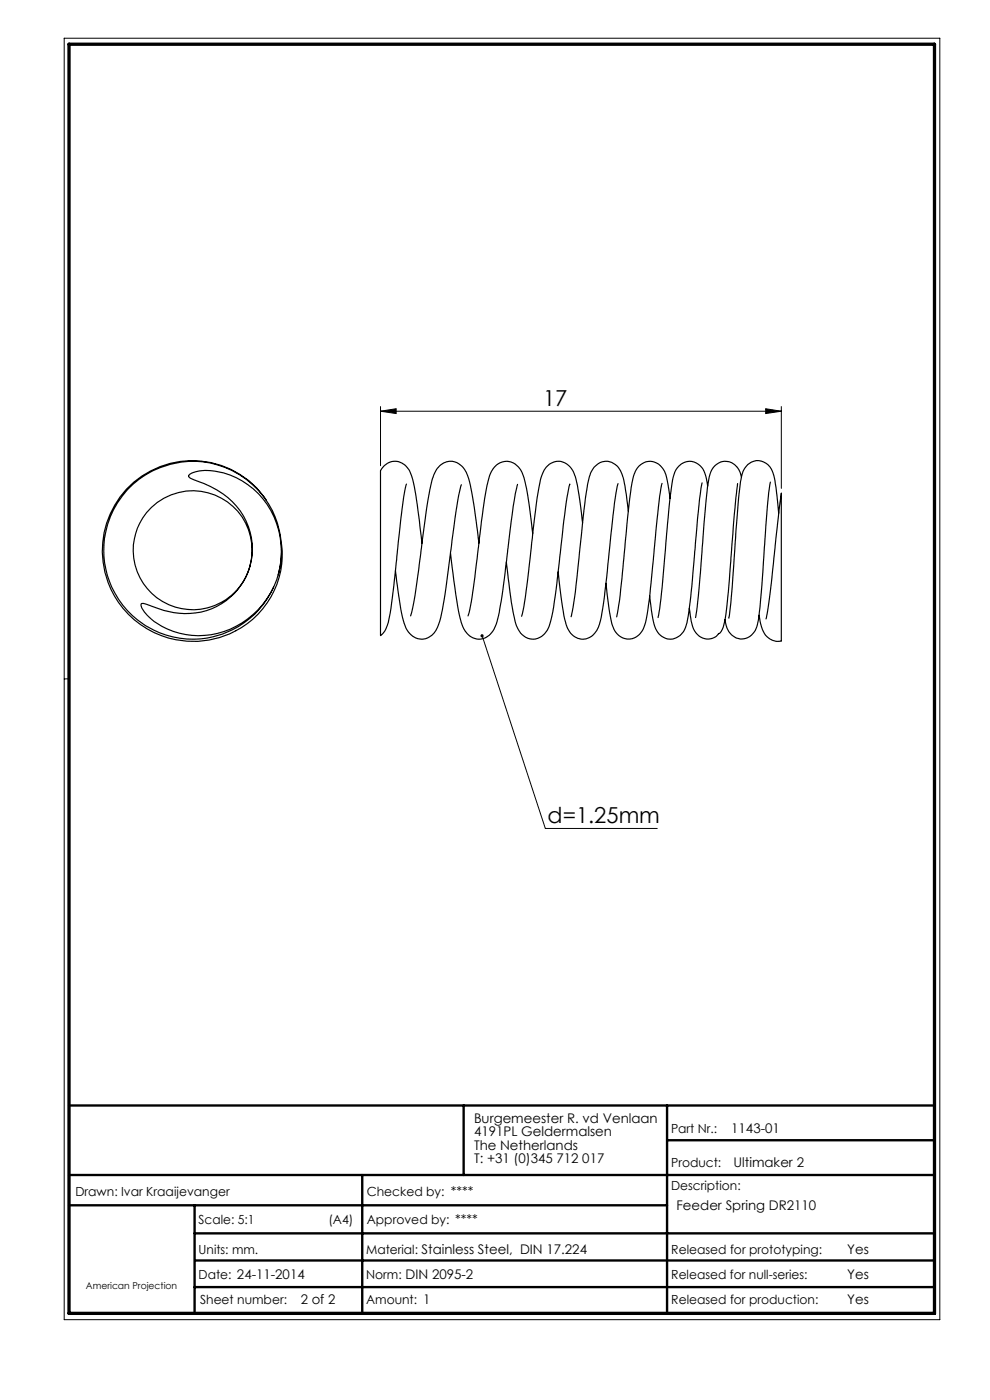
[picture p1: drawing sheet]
<svg xmlns="http://www.w3.org/2000/svg" width="210mm" height="297mm" viewBox="0 0 210 297" stroke-linecap="round" stroke-linejoin="round" font-family="sans-serif">
<path d="M13.6 8.1h185.8v271.9h-185.8zM80.7 87.2l3.3-.5v1zM80.7 86.3v12.5M80.7 87.2h85M162.4 86.7l3.3 .5-3.3 .5zM165.7 86.3v17.3M102.3 134.9l13.4 40.9h23.7M14.6 144h-1" fill="none" stroke="#000" stroke-width=".21"/>
<path d="M14.6 234.5h183.6M98.4 234.5v14.8M141.5 234.5v44.1M14.6 249.3h183.6M14.6 255.7h126.9M41.3 255.7v22.9M76.8 249.3v29.3M141.5 241.9h56.7M41.3 261.7h156.9M41.3 273h156.9M41.4 267.4h156.8" fill="none" stroke="#000" stroke-width=".5"/>
<path d="M14.6 9.4h183.6v269.2h-183.6z" fill="none" stroke="#000" stroke-width=".7"/>
<g fill="#000">
<path d="M102.1 134.6l.2 .3-.1-.4a.35 .35 0 0 1 .4 .5 .35 .35 0 0 1-.6 .2 .35 .35 0 0 1 .1-.6z"/>
<path d="M80.7 87.2l3.3-.5v1zM162.4 86.7l3.3 .5-3.3 .5z"/>
</g>
<g fill="none" stroke="#000" stroke-width=".25">
<path d="M40.1 100.7a6.9 6.9 0 0 1 5.4-.8 17.3 17.3 0 0 1 12.6 24.5 17.2 17.2 0 0 1-25.4 7.4 6 6 0 0 1-2.8-3.6l.6-.2 .6 .2a18.9 18.9 0 0 0 10.4 1.8 13.8 13.8 0 0 0 11.7-10.5 13.8 13.8 0 0 0-5.9-14.7 30 30 0 0 0-6.9-3.3l-.4-.4zM56.5 106.1a19.1 19.1 0 0 0-30.3-1.6 19.1 19.1 0 0 0 6.5 29.7 18.8 18.8 0 0 0 27.1-17.3l-.1-1.6M86.2 102.7a157.4 157.4 0 0 0-2.2 16.8l-.5 4.8a49.1 49.1 0 0 1-1.4 8.4 3.8 3.8 0 0 1-1.4 2.1v-34a2.62 2.62 0 0 1 2.1-2.8 3.5 3.5 0 0 1 4.2 2.2 51.2 51.2 0 0 1 2.1 11.5l.4 3.6M97.9 102.8a149.1 149.1 0 0 0-2.6 16.9l-.7 5.1a29.4 29.4 0 0 1-2.2 9 3.5 3.5 0 0 1-3.3 1.8 3.5 3.5 0 0 1-3-2.4 55.2 55.2 0 0 1-2.2-12.2M101.6 115.2a95.5 95.5 0 0 0-2.4-14.4 3.7 3.7 0 0 0-4.9-2.7 5.2 5.2 0 0 0-2.7 3.8 205.3 205.3 0 0 0-2.4 16.1l-1.2 8.4-.9 4.3M109.8 102.8a175.5 175.5 0 0 0-2.5 17.3l-1 7.4a18.5 18.5 0 0 1-1.8 6.4 3.4 3.4 0 0 1-3.2 1.7 3.4 3.4 0 0 1-2.9-2.3l-.6-1.3-.6-2.5-1.6-12.1M113 113.2l-.7-5.8a25 25 0 0 0-1.9-7.8 3.4 3.4 0 0 0-3.3-1.7 3.4 3.4 0 0 0-2.9 2.2 48.6 48.6 0 0 0-2.2 11.8l-.5 3.8a112.9 112.9 0 0 1-2.2 15M120.9 102.7a195.6 195.6 0 0 0-2.4 17.7l-.4 3.5a34.9 34.9 0 0 1-2 9.7 3.4 3.4 0 0 1-3.3 2 3.4 3.4 0 0 1-3.1-2.4l-.2-.5a88.2 88.2 0 0 1-2.1-13.5M123.6 110.9l-.4-3.5a23.8 23.8 0 0 0-1.7-7.6 3.4 3.4 0 0 0-3.4-1.9 3.4 3.4 0 0 0-3 2.4 40.4 40.4 0 0 0-1.7 9.7l-.7 5.5a128.8 128.8 0 0 1-2.1 15.2M131.1 102.6a189.1 189.1 0 0 0-2.4 19.8l-.7 5.5-.7 4.1a4.2 4.2 0 0 1-3.9 3.6 4.5 4.5 0 0 1-3.6-4.2l-.7-3.9-.7-6.1M133.3 108.4l-.4-3.5a12.1 12.1 0 0 0-1.6-5.6 3.2 3.2 0 0 0-5.6 .3 11.7 11.7 0 0 0-1.3 5l-.8 6.2a200.4 200.4 0 0 1-2.5 20M140.4 102.5a209.7 209.7 0 0 0-1.9 17.3l-.5 5a30.3 30.3 0 0 1-1.6 8.7 3.4 3.4 0 0 1-3.5 2 3.4 3.4 0 0 1-2.9-2.7l-.8-3.7-.6-5.3"/>
<path d="M142.1 105.8a17.5 17.5 0 0 0-1.4-6.3 3.3 3.3 0 0 0-3.5-1.6 3.3 3.3 0 0 0-2.7 2.7 104 104 0 0 0-1.9 15.2l-.2 1.8a109 109 0 0 1-1.6 13.3M148.9 102.4a270 270 0 0 0-2 20.7l-.4 3.6a22.3 22.3 0 0 1-1.4 7.1 3.3 3.3 0 0 1-3.3 1.8 3.3 3.3 0 0 1-2.8-2.5 34.7 34.7 0 0 1-1.2-6.7M150.1 103.1a6.6 6.6 0 0 0-1.7-4.4 3.3 3.3 0 0 0-5.4 1.9 117.2 117.2 0 0 0-1.8 15.5 154.7 154.7 0 0 1-1.6 14.9M156.5 102.6l-1.2 12.9a193.4 193.4 0 0 1-1.6 16.5 2.87 2.87 0 0 1-1.2 2.4l-.1 .1a3 3 0 0 1-5-.6 15.6 15.6 0 0 1-1.2-4.9M157.3 101.2a4 4 0 0 0-1.7-2.8 3.3 3.3 0 0 0-5 2.1 113.8 113.8 0 0 0-1.7 16.6l-.8 9.4-.6 4.5M163.4 102.3a303.8 303.8 0 0 0-1.8 21.9l-.1 1.7a30 30 0 0 1-1.1 7.4 3.3 3.3 0 0 1-3.4 2.2 3.3 3.3 0 0 1-3-2.9l-.2-1.1M165.2 108.9l-.4-3.7a13.8 13.8 0 0 0-1.5-6.1 3.3 3.3 0 0 0-3.5-1.2 3.3 3.3 0 0 0-2.4 2.7 148.2 148.2 0 0 0-1.7 18.1l-.7 9-.4 3.4M53 120a12.6 12.6 0 0 1-20.4 6.2 12.6 12.6 0 0 1 3.2-21.1 12.6 12.6 0 0 1 17.7 11.9l-.2 1.6-.3 1.6M59.1 121.6l-.1 .4M59.2 121.4a18.9 18.9 0 0 0-22.3-23.1 18.9 18.9 0 0 0-10.8 30.2 18.9 18.9 0 0 0 31.9-3.8v-.2M161 130.5l.3 1.8a4 4 0 0 0 4.3 3.7 .7 .7 0 0 0 .1-.9v-30.5l-1.3 11.7a167.5 167.5 0 0 1-1.9 15"/>
</g>
<g font-size="4.7">
<text x="115.2" y="86.2">17</text>
<text x="116.2" y="174.7">d=1.25mm</text>
</g>
<g font-size="2.8">
<text x="100.5" y="238.2">Burgemeester R. vd Venlaan</text>
<text x="100.5" y="241.1">4191PL Geldermalsen</text>
<text x="100.5" y="243.9">The Netherlands</text>
<text x="155.1" y="240.4">1143-01</text>
<text x="100.5" y="246.7">T: +31 (0)345 712 017</text>
<text x="155.6" y="247.6">Ultimaker 2</text>
<text x="143.5" y="256.7">Feeder Spring DR2110</text>
<text x="179.7" y="266">Yes</text>
<text x="179.7" y="271.4">Yes</text>
<text x="63.8" y="276.6">2 of 2</text>
<text x="179.7" y="276.6">Yes</text>
</g>
<g font-size="2.7">
<text x="142.4" y="240.4">Part Nr.:</text>
<text x="142.4" y="247.6">Product:</text>
<text x="16" y="253.7">Drawn: Ivar Kraaijevanger</text>
<text x="77.8" y="253.7">Checked by: ****</text>
<text x="142.4" y="252.5">Description:</text>
<text x="42.1" y="259.7">Scale: 5:1</text>
<text x="69.7" y="259.7">(A4)</text>
<text x="77.8" y="259.7">Approved by: ****</text>
<text x="42.1" y="266">Units: mm.</text>
<text x="77.7" y="266">Material: Stainless Steel, DIN 17.224</text>
<text x="142.4" y="266">Released for prototyping:</text>
<text x="42.1" y="271.3">Date: 24-11-2014</text>
<text x="77.7" y="271.3">Norm: DIN 2095-2</text>
<text x="142.4" y="271.3">Released for null-series:</text>
<text x="42.4" y="276.6">Sheet number:</text>
<text x="77.7" y="276.6">Amount: 1</text>
<text x="142.4" y="276.6">Released for production:</text>
</g>
<text font-size="2" x="18.2" y="273.4">American Projection</text>
</svg>
